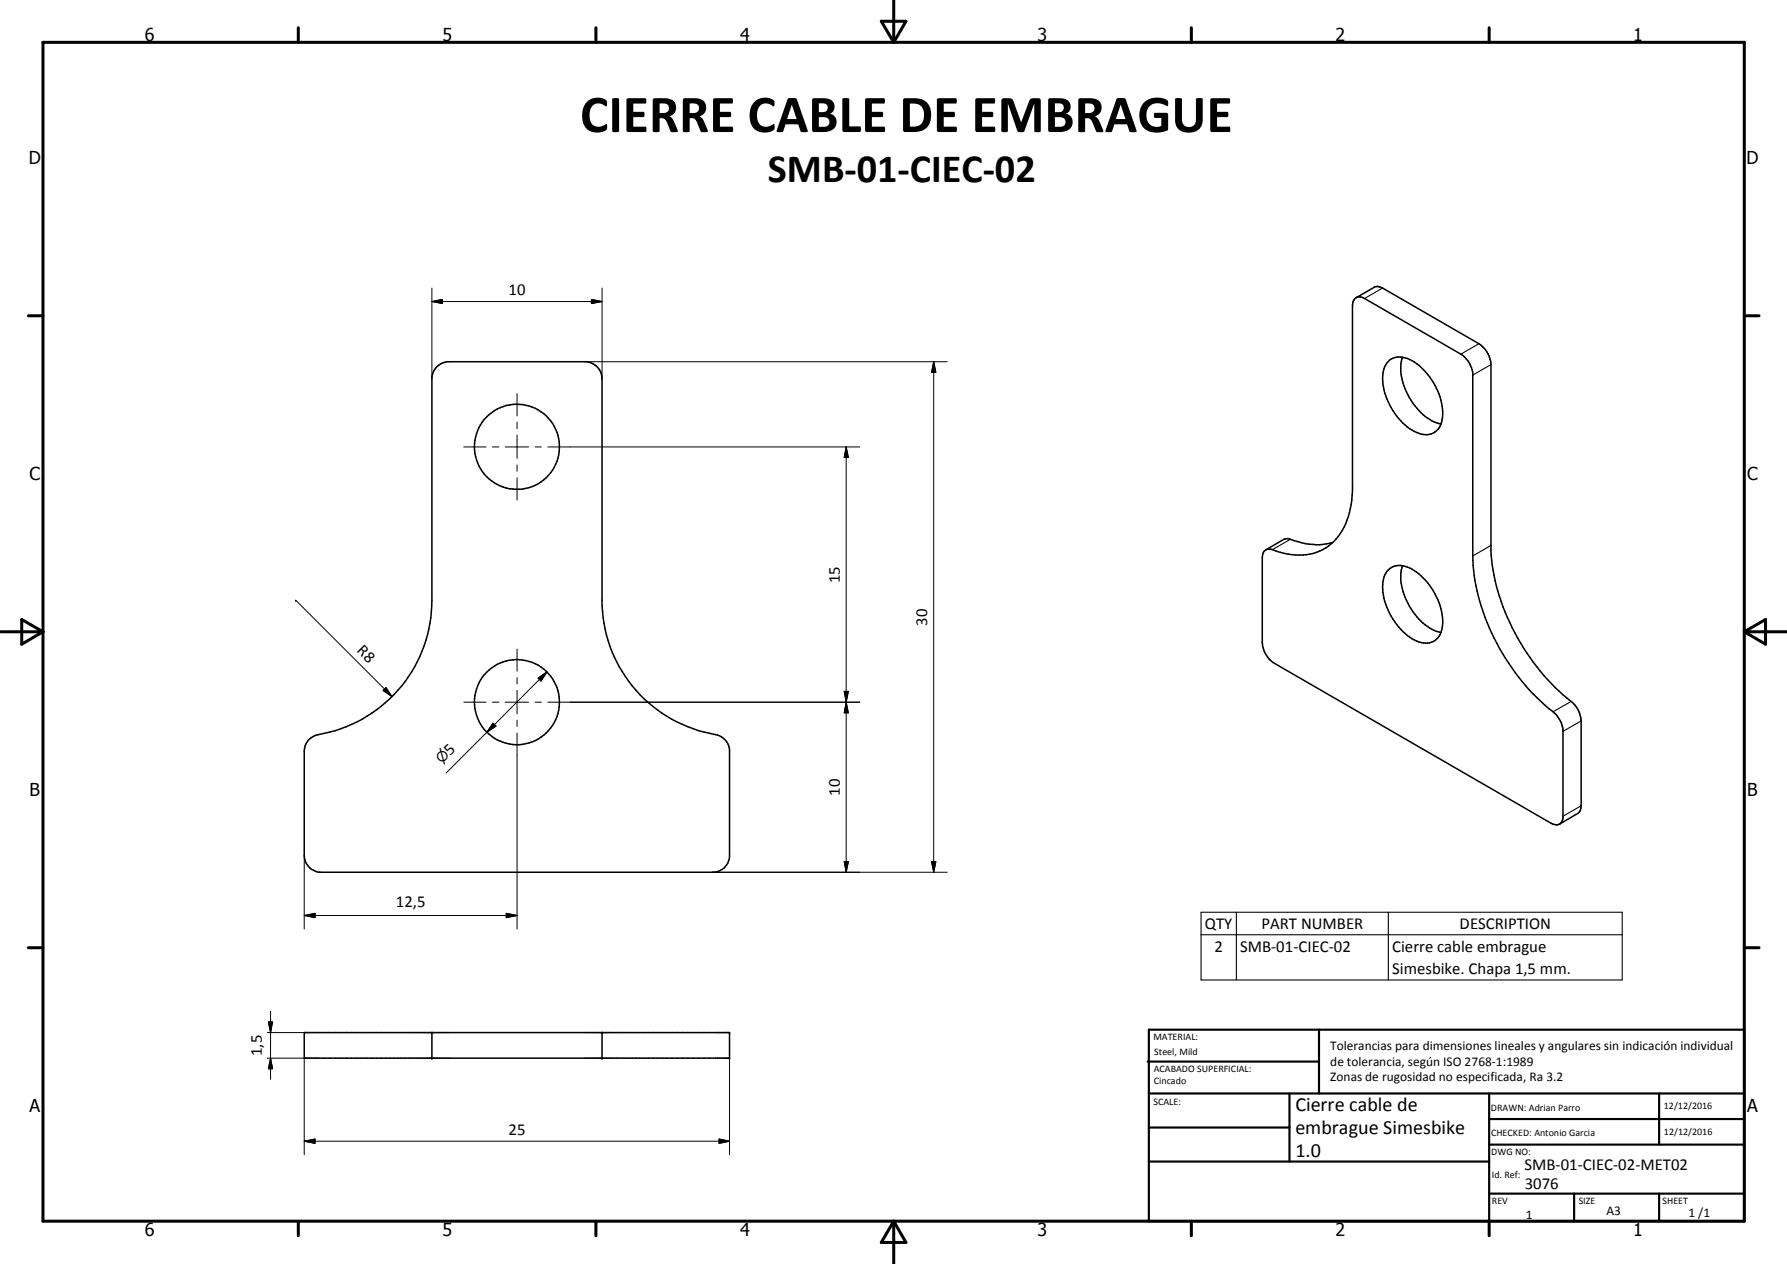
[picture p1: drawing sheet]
<svg xmlns="http://www.w3.org/2000/svg" width="420mm" height="297mm" viewBox="0 0 420 297" stroke-linecap="round" stroke-linejoin="round" font-family="sans-serif">
<g fill="none" stroke="#000" stroke-width=".35">
<path d="M318.5 70.2a1.78 1.78 0 0 1 2.3-.1l22.7 13.1a6.4 6.4 0 0 1 2.8 4.5v42.9a49.2 49.2 0 0 0 11.6 29.6 54.8 54.8 0 0 0 7.9 7.7l.3 .3a6.5 6.5 0 0 1 1.4 3.2v20.8a1.68 1.68 0 0 1-1 1.5 1.68 1.68 0 0 1-1.8-.2l-65.1-37.6a6.4 6.4 0 0 1-2.8-4.9v-19.9a1.71 1.71 0 0 1 2.4-1.9 13.7 13.7 0 0 0 12.5-.4 14.3 14.3 0 0 0 6-10.3l.3-3.1v-43.6l.1-.8zM318.8 70l4.5-2.6h1.1l23.3 13.4a6.4 6.4 0 0 1 2.9 4.9v43.6a51 51 0 0 0 16.9 34l1 .8a6.8 6.8 0 0 1 3.3 5.3l-.1 20.6-.6 1.1-4.4 2.6M102.9 86l1.2-.7 1-.3h32.9a4.1 4.1 0 0 1 3.6 4v53.4a32 32 0 0 0 27.1 30.3 4.1 4.1 0 0 1 2.8 3.4v25.4a4.1 4.1 0 0 1-3.4 3.5h-93a4.1 4.1 0 0 1-3.6-4v-24.4a3.9 3.9 0 0 1 3.4-4 32 32 0 0 0 26.6-31.5v-52.6a4.1 4.1 0 0 1 1.4-2.5zM326.7 84.6a5.2 5.2 0 0 1 6.4 .9 15.5 15.5 0 0 1 6.1 12.5 4 4 0 0 1-6.1 3.6 14.9 14.9 0 0 1-7.9-13.9l.1-.5a4.1 4.1 0 0 1 1.4-2.6zM329.7 83.9a12.9 12.9 0 0 0 2.5 10.8 11 11 0 0 0 6.6 4.9M313.3 127.5a16.4 16.4 0 0 1-10.5-.9l-.9 .1-4.3 2.5M326.1 134.3a4.4 4.4 0 0 1 5.9-.5 14.8 14.8 0 0 1 7.1 13.8 4 4 0 0 1-6 3.1 15 15 0 0 1-7.9-14l.4-1.6zM329.7 133a11.9 11.9 0 0 0 1.7 9.5 12.2 12.2 0 0 0 7.4 6.1M71.5 242.7h100v6h-100zM101.5 242.7v6M141.6 242.7v6"/>
<circle cx="121.5" cy="105" r="10"/>
<circle cx="121.5" cy="165" r="10"/>
</g>
<path d="M325.1 67.7l-4.3 2.4M347.7 80.8l-4.2 2.4M350.6 85.7l-4.3 2.4M303.4 126.7l-4.2 2.5M350.6 128.2l-4.3 2.4M369.4 164.8l-4.2 2.5M371.8 169.4l-4.3 2.5M371.8 189.4l-4.3 2.4M282.4 214.4h99v15.9h-99zM282.4 219.7h99M290.7 214.4v15.9M326.4 214.4v15.9" fill="none" stroke="#000" stroke-width=".25"/>
<g fill="#000">
<circle cx="101.5" cy="242.7" r=".18"/>
<circle cx="101.5" cy="248.7" r=".18"/>
<circle cx="141.6" cy="248.7" r=".18"/>
<circle cx="141.6" cy="242.7" r=".18"/>
<circle cx="171.5" cy="242.7" r=".18"/>
<circle cx="171.5" cy="248.7" r=".18"/>
</g>
<g fill="none" stroke="#000" stroke-width=".71">
<path d="M10.1 9.9h400v277.1h-400zM70.1 6.5v3.4M140.1 6.5v3.4M207.2 5h5.8l-2.9 4.9zM210.1 0v9.9M280.1 6.5v3.4M350.1 6.5v3.4M6.7 74.2h3.4M410.1 74.2h3.5M.1 148.5h10M5.1 145.6l5 2.9-5 2.9zM410.1 148.5h10"/>
<path d="M410.1 148.5l5-2.9v5.8zM6.7 222.7h3.4M410.1 222.7h3.5M70.1 287v3.4M140.1 287v3.4M210.1 287v10M210.1 287l2.9 5h-5.8zM280.1 287v3.4M350.1 287v3.4"/>
</g>
<g fill="none" stroke="#000" stroke-width=".51">
<path d="M269.8 249.5h40.3M270.1 242h140v45h-140zM270.1 257h140M303.2 257v16M310.1 242v15M350.1 257v30M390.1 257v12M270.1 265h33.1M270.1 273h80M350.1 269h60M350.1 263h60M350.1 280.5h60"/>
<path d="M370.1 280.5v6.5M390.1 280.5v6.5"/>
</g>
<g fill="none" stroke="#000" stroke-width=".24">
<path d="M101.5 70.9l2.5-.5v.9zM101.5 70.9h40.1M101.5 67.7v21.3M139.1 70.4l2.5 .5-2.5 .4zM141.6 67.7v21.3M121.6 92.5v5.2M121.6 99.2v1.6M137.6 85h85.1M219.5 85l.5 2.5h-1zM219.5 85v120M109 105h5.3M115.8 105h1.5"/>
<path d="M118.8 105h5.5M121.6 102.2v5.5M121.6 109.3v1.4M121.6 112.3v5.2M125.8 105h1.5M128.8 105h73.3M199 105l.5 2.5h-1zM199 105v100M69.5 141.1h.1M69.5 141.1l22.6 22.6M121.6 152.5v5.2M121.6 159.3v1.4"/>
<path d="M126.5 159.3l2.1-1.4-1.4 2.2zM128.6 157.9l-23.8 23.8M90.1 162.3l.7-.7 1.3 2.1zM90.8 161.6l1.3 2.1-2-1.4zM109 165h5.3M115.8 165h1.5M115.9 170l.7 .6-2.1 1.5zM118.8 165h5.5M121.6 162.2v5.6M121.6 169.2v1.5M121.6 172.3v46M125.8 165h1.5"/>
<path d="M128.8 165h73.3M198.5 162.5h1l-.5 2.5zM199 165l.5 2.5h-1zM71.5 215.1l2.6-.5v1zM71.5 201v17.3M71.5 215.1h50.1M119 214.6l2.6 .5-2.6 .5zM167.5 205h55.2M198.5 202.5h1l-.5 2.5zM219 202.5h1l-.5 2.5zM63.6 237.7v16M62.9 248.7h8.6v22.7"/>
<path d="M62.9 242.7h8.6M63.1 240.2h1l-.5 2.5zM63.6 248.7l.5 2.5h-1zM171.5 248.7v22.7M71.5 268.2l2.6-.5v1zM71.5 268.2h100M169.1 267.7l2.4 .5-2.4 .5z"/>
</g>
<g fill="#000">
<path d="M101.5 70.9l2.5-.5v.9zM139.1 70.4l2.5 .5-2.5 .4zM219.5 85l.5 2.5h-1zM199 105l.5 2.5h-1zM90.8 161.6l1.3 2.1-2-1.4zM115.9 170l.7 .6-2.1 1.5zM126.5 159.3l2.1-1.4-1.4 2.2zM198.5 162.5h1l-.5 2.5zM199 165l.5 2.5h-1zM71.5 215.1l2.6-.5v1zM119 214.6l2.6 .5-2.6 .5zM198.5 202.5h1l-.5 2.5z"/>
<path d="M219 202.5h1l-.5 2.5zM63.1 240.2h1l-.5 2.5zM63.6 248.7l.5 2.5h-1zM71.5 268.2l2.6-.5v1zM169.1 267.7l2.4 .5-2.4 .5z"/>
</g>
<text font-size="12.6" x="136.4" y="31">CIERRE CABLE DE EMBRAGUE</text>
<text font-size="9.4" x="180.5" y="42.8">SMB-01-CIEC-02</text>
<g font-size="4.7">
<text x="304.6" y="261.2">Cierre cable de</text>
<text x="304.6" y="266.6">embrague Simesbike</text>
<text x="304.6" y="272">1.0</text>
</g>
<g font-size="4.2">
<text x="34" y="9.6">6</text>
<text x="104" y="9.6">5</text>
<text x="174" y="9.6">4</text>
<text x="244" y="9.6">3</text>
<text x="314" y="9.6">2</text>
<text x="384" y="9.6">1</text>
<text x="6.8" y="38.7">D</text>
<text x="410.6" y="38.7">D</text>
<text x="7" y="112.9">C</text>
<text x="410.8" y="112.9">C</text>
<text x="7" y="187.1">B</text>
<text x="410.8" y="187.1">B</text>
<text x="7" y="261.4">A</text>
<text x="410.8" y="261.4">A</text>
<text x="34" y="290.4">6</text>
<text x="104" y="290.4">5</text>
<text x="174" y="290.4">4</text>
<text x="244" y="290.4">3</text>
<text x="314" y="290.4">2</text>
<text x="384" y="290.4">1</text>
</g>
<g font-size="3.9">
<text x="119.6" y="69.3">10</text>
<text x="197.4" y="137" transform="rotate(-90 197.4 137)">15</text>
<text x="218" y="147" transform="rotate(-90 218 147)">30</text>
<text x="83.8" y="153" transform="rotate(45 83.8 153)">R8</text>
<text x="105.9" y="177.7" transform="rotate(-45 105.9 177.7)">5</text>
<text x="197.4" y="187" transform="rotate(-90 197.4 187)">10</text>
<text x="93.1" y="213.1">12,5</text>
<text x="283.3" y="218.3">QTY</text>
<text x="296.6" y="218.3">PART NUMBER</text>
<text x="343.2" y="218.3">DESCRIPTION</text>
<text x="285.6" y="223.6">2</text>
<text x="291.6" y="223.6">SMB-01-CIEC-02</text>
<text x="327.4" y="223.7">Cierre cable embrague</text>
<text x="327.4" y="229">Simesbike. Chapa 1,5 mm.</text>
<text x="61.5" y="248.2" transform="rotate(-90 61.5 248.2)">1,5</text>
<text x="119.6" y="266.6">25</text>
<text x="358.5" y="275">SMB-01-CIEC-02-MET02</text>
<text x="358.5" y="279.4">3076</text>
</g>
<text font-size="3.3" x="103.9" y="179.6" transform="rotate(-45 103.9 179.6)">⌀</text>
<g font-size="3.1">
<text x="312.7" y="246.8">Tolerancias para dimensiones lineales y angulares sin indicación individual</text>
<text x="312.7" y="250.4">de tolerancia, según ISO 2768-1:1989</text>
<text x="312.7" y="254">Zonas de rugosidad no especificada, Ra 3.2</text>
<text x="358.7" y="286.5">1</text>
<text x="377.7" y="285.6">A3</text>
<text x="397" y="285.9">1 /1</text>
</g>
<g font-size="2.4">
<text x="271.2" y="244.4">MATERIAL:</text>
<text x="271.3" y="252">ACABADO SUPERFICIAL:</text>
<text x="271.4" y="247.9">Steel, Mild</text>
<text x="271.3" y="254.6">Cincado</text>
<text x="271.2" y="259.7">SCALE:</text>
<text x="350.6" y="261">DRAWN: Adrian Parro</text>
<text x="391.2" y="260.6">12/12/2016</text>
<text x="350.6" y="267">CHECKED: Antonio Garcia</text>
<text x="391.2" y="266.7">12/12/2016</text>
<text x="350.6" y="271.4">DWG NO:</text>
<text x="350.8" y="276.9">Id. Ref:</text>
<text x="350.8" y="282.8">REV</text>
<text x="371.2" y="282.9">SIZE</text>
<text x="390.9" y="282.9">SHEET</text>
</g>
</svg>
